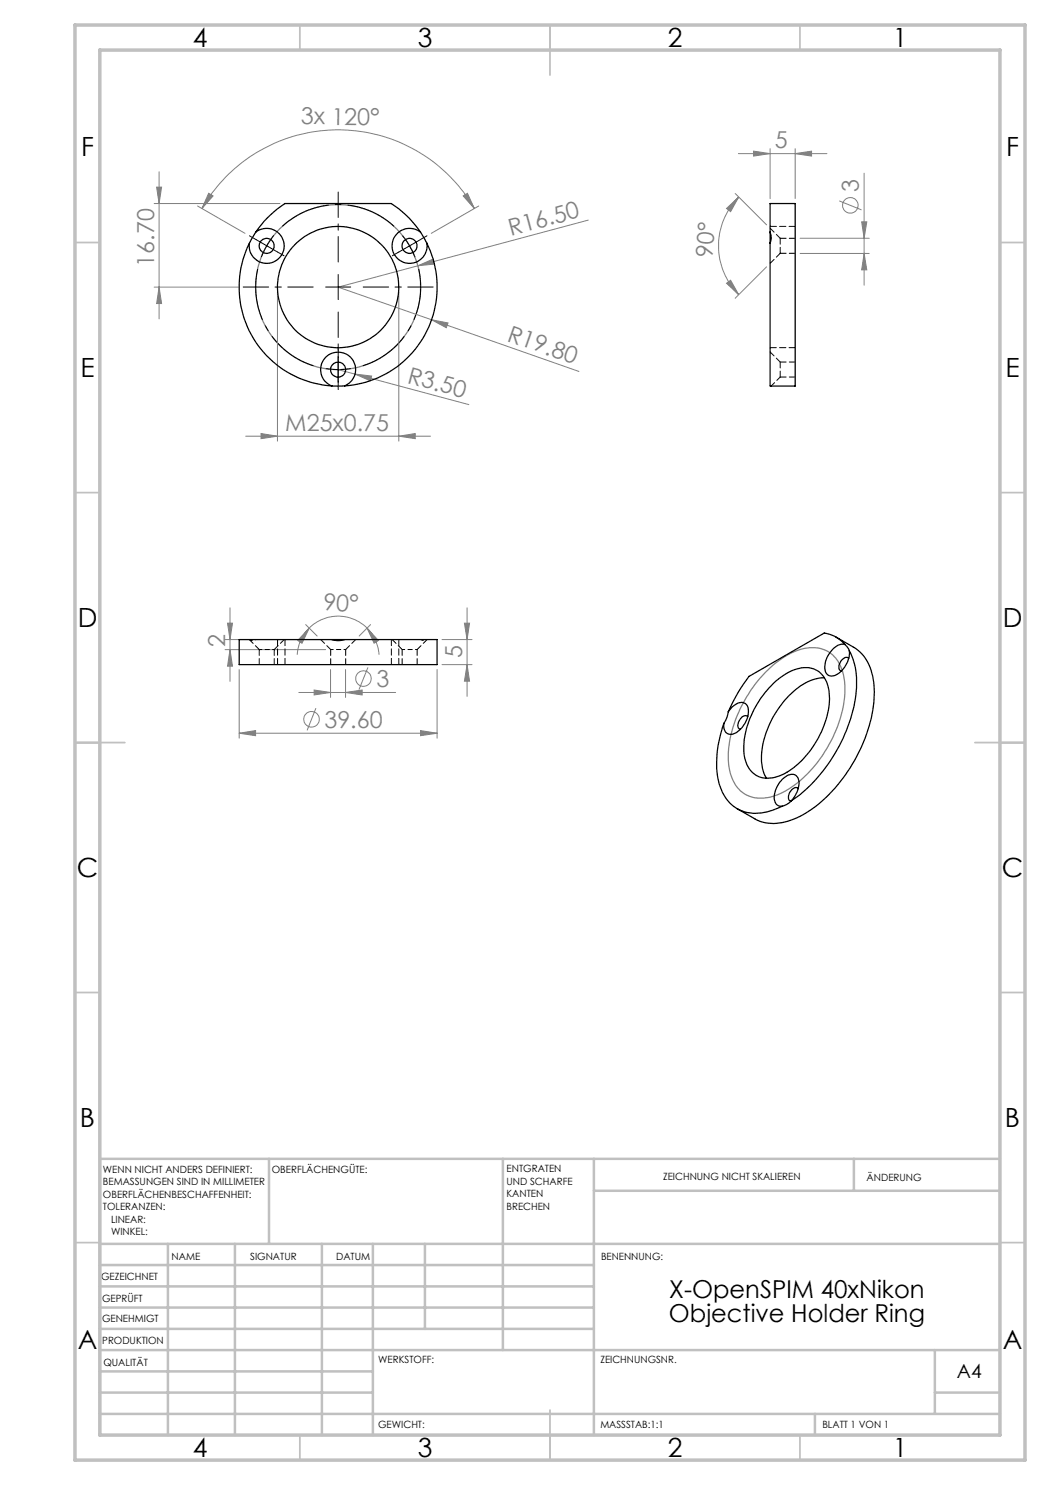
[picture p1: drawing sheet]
<svg xmlns="http://www.w3.org/2000/svg" width="210mm" height="297mm" viewBox="0 0 210 297" stroke-linecap="round" stroke-linejoin="round" font-family="sans-serif">
<g fill="none" stroke="#808080" stroke-width=".2">
<path d="M31.3 37.4h1l-.5 3.3zM31.8 34.4v29.4M41.7 38.7l.9 .5-2.2 2.5zM92.6 39.2l.9-.5 1.4 3zM147 38.7l6.3 6.3M147.7 30.7h17.7M147.7 39.4a13.9 13.9 0 0 0 0 19.5M150.7 30.2l3.3 .5-3.3 .5zM154 29.7v10M159 30.7l3.3-.5v1zM159 29.7v10M172.8 34.6v22.4"/>
<path d="M30.8 40.7h25.2M30.8 57.4h16.8M31.8 57.4l.5 3.3h-1zM39.5 41.2l9.5 5.5M40.4 41.7a31.4 31.4 0 0 1 54.5 0M55.5 58.4v29.8M79.8 58.4v29.8M83.6 53.2l3-1.4 .3 1zM95.7 41.2l-9.4 5.5M117.7 44l-50.1 13.4 18.7 6.6M145.3 41.7l2.4-2.3-1.6 2.9zM145.3 56.7l.8-.6 1.6 2.8z"/>
<path d="M153.3 53.4l-6.3 6.3M160 50.7h13.8M160 47.7h13.8M167.9 40.2l4.4 1.8M172.3 44.4h1.1l-.6 3.3zM172.8 50.7l.6 3.3h-1.1zM67.6 73.9l3.4 .9M71 74.8l3.3 .4-.3 1zM71 74.8l22.8 6.1M86.3 64l3.3 .6-.3 .9zM86.3 64l29.5 10.3M49.1 87.2h37"/>
<path d="M52.2 86.7l3.3 .5-3.3 .5zM79.8 87.2l3.2-.5v1zM45 127.9h25.1M45 129.9h20.1M45.5 124.6h1l-.5 3.3zM46 129.9l.5 3.3h-1zM46 121.6v14.7M47.8 133.9v13.7M59.8 138.5h19.3M61.1 124.9l2.3 2.3M61.8 125.6l-1.4 3.1-.9-.6zM61.8 125.6a8.2 8.2 0 0 1 11.6 0"/>
<path d="M61.8 125.6a8.3 8.3 0 0 0-2.4 5.3M62.8 138l3.3 .5-3.3 .5zM66.1 133.9v5.6M69.1 138.5l3.3-.5v1zM69.1 133.9v5.6M73.4 125.6l2.3 2.5-.9 .6zM73.4 125.6a8.3 8.3 0 0 1 2.4 5.3M73.6 133.5l-1.8 4.4M74.1 124.9l-2.3 2.3M87.4 133.9v13.7M88.4 127.9h6M88.4 132.9h6"/>
<path d="M92.9 124.6h1l-.5 3.3zM93.4 121.6v17.7M93.4 132.9l.5 3.3h-1zM47.8 146.6l3.3-.5v1zM47.8 146.6h39.6M63.2 141.6l-1.8 4.5M84.1 146.1l3.3 .5-3.3 .5z"/>
<circle cx="170.1" cy="41.1" r="1.55"/>
<circle cx="72.7" cy="135.7" r="1.56"/>
<circle cx="62.3" cy="143.8" r="1.55"/>
</g>
<g fill="none" stroke="#808080" stroke-width=".25">
<path d="M153.1 134.4a14.4 14.4 0 0 1 9.1-4.9 6.1 6.1 0 0 1 6.4 5.1 20.2 20.2 0 0 1-2.8 14.2 22.7 22.7 0 0 1-10.3 10.2 6.8 6.8 0 0 1-7.7-1.2 10.6 10.6 0 0 1-2-8.7 26.9 26.9 0 0 1 7.3-14.7z"/>
<circle cx="67.6" cy="57.4" r="16.5"/>
</g>
<path d="M53.4 49.2l-1.1 2.2M53.4 49.2l1.4-2.1M67.6 73.9l2.5-.2M67.6 73.9l-2.5-.2" fill="none" stroke="#000" stroke-width=".2" stroke-dasharray="15.2 1.3 1.3 1.3" stroke-linecap="butt"/>
<path d="M51.5 53.8a16.5 16.5 0 0 0 11.2 19.4M78.8 45.3a16.5 16.5 0 0 0-22.3 0M72.6 73.2a16.5 16.5 0 0 0 11.1-19.4" fill="none" stroke="#000" stroke-width=".2" stroke-dasharray="15.2 1.3 1.3 1.3" stroke-dashoffset="4.9" stroke-linecap="butt"/>
<path d="M80.5 47.1a16.4 16.4 0 0 1 2.5 4.3M84.1 47.9l-4.3 2.5" fill="none" stroke="#000" stroke-width=".2"/>
<g fill="none" stroke="#c0c0c0" stroke-width=".35">
<path d="M60 5v5M110 5v10M160 5v5M15 48.5h5M200 48.5h5M15 98.5h5M200 98.5h5M15 148.5h10M195 148.5h10M15 198.5h5M200 198.5h5M15 248.5h5"/>
<path d="M200 248.5h5M60 287v5M110 282v10M160 287v5"/>
</g>
<g fill="none" stroke="#c0c0c0" stroke-width=".5">
<path d="M53.8 231.8v17M100.6 231.8v38.2M118.8 231.8v55.2M118.8 238.2h81.2M170.8 231.8v6.4M200 231.8h-180v55.2M20 248.8h180M20 257.3h98.8M20 253h98.8M33.6 248.8v38.2M47 248.8v38.2M64.4 248.8v38.2"/>
<path d="M74.6 248.8v38.2M85 248.8v17M20 265.8h98.8M20 261.5h98.8M20 278.5h54.6M20 274.3h54.6M20 270h180M187 278.5h13M187 270v12.8M20 282.8h180M163 282.8v4.2"/>
</g>
<path d="M15 5h190v287h-190zM20 10h180v277h-180z" fill="none" stroke="#c0c0c0" stroke-width=".7"/>
<g fill="none" stroke="#000" stroke-width=".2" stroke-dasharray="15.2 1.3 1.3 1.3">
<path d="M51.2 47.9l-1.3-.7M53.4 49.2l-2.2-1.3M53.4 49.2l2.1 1.2M55.5 50.4l1.3 .8M67.6 57.4v-2.5M67.6 57.4h-2.5M67.6 57.4v2.5M67.6 57.4h2.5M79.8 50.4l-1.3 .8M84.1 47.9l1.3-.7M67.6 73.9v2.5M67.6 73.9v-2.5"/>
<path d="M67.6 76.4v1.5M67.6 71.4v-1.5"/>
</g>
<path d="M62.6 57.4h-14M67.6 52.4v-14M72.6 57.4h14M67.6 62.4v14" fill="none" stroke="#000" stroke-width=".2" stroke-dasharray="15.2 1.3 1.3 1.3" stroke-dashoffset="10.1"/>
<g fill="#808080">
<path d="M83.6 53.2l3-1.4 .3 1z"/>
<path d="M86.3 64l3.3 .6-.3 .9z"/>
<path d="M71 74.8l3.3 .4-.3 1z"/>
<path d="M73.4 125.6l2.3 2.5-.9 .6zM61.8 125.6l-1.4 3.1-.9-.6z"/>
<path d="M92.6 39.2l.9-.5 1.4 3zM41.7 38.7l.9 .5-2.2 2.5z"/>
<path d="M159 30.7l3.3-.5v1zM150.7 30.2l3.3 .5-3.3 .5z"/>
<path d="M52.2 86.7l3.3 .5-3.3 .5zM79.8 87.2l3.2-.5v1zM62.8 138l3.3 .5-3.3 .5zM69.1 138.5l3.3-.5v1zM47.8 146.6l3.3-.5v1zM84.1 146.1l3.3 .5-3.3 .5z"/>
<path d="M145.3 41.7l2.4-2.3-1.6 2.9zM145.3 56.7l.8-.6 1.6 2.8z"/>
<path d="M172.8 50.7l.6 3.3h-1.1zM172.3 44.4h1.1l-.6 3.3z"/>
<path d="M31.3 37.4h1l-.5 3.3zM31.8 57.4l.5 3.3h-1zM45.5 124.6h1l-.5 3.3zM46 129.9l.5 3.3h-1zM92.9 124.6h1l-.5 3.3zM93.4 132.9l.5 3.3h-1z"/>
</g>
<g fill="none" stroke="#000" stroke-width=".25">
<path d="M49.9 48.6a19.8 19.8 0 0 0 16.5 28.6M51.2 46.4a3.5 3.5 0 0 1 5.4 1.4 3.5 3.5 0 0 1-2.8 4.8 3.5 3.5 0 0 1-3.9-4M51.2 46.4l-1.3 2.2M51.2 46.4a20.4 20.4 0 0 1 5.8-5.7h21.2a20.7 20.7 0 0 1 5.9 5.7M84.1 46.4a3.5 3.5 0 0 0-5.4 1.4 3.5 3.5 0 0 0 2.7 4.8 3.5 3.5 0 0 0 4-4M84.1 46.4l1.3 2.2M85.4 48.6a19.8 19.8 0 0 1-16.5 28.6M154 46.4v-5.7h5v36.5h-5v-28.6M154 46.4l.2 1-.2 1.2M154 46.4v2.2M66.4 77.2a3.5 3.5 0 0 1-1.6-5.4 3.5 3.5 0 0 1 5.6 0 3.5 3.5 0 0 1-1.5 5.4M66.4 77.2h2.5"/>
<path d="M66.4 127.9h-18.6v5h39.6v-5h-18.5M66.4 127.9l1 .2 1.5-.2M66.4 127.9h2.5M154.7 136.6a9.7 9.7 0 0 1 6.9-3.1 5 5 0 0 1 4.2 5.2 18.3 18.3 0 0 1-4.8 12.7 11 11 0 0 1-7.4 4.2 4.7 4.7 0 0 1-4.7-4.4 17.7 17.7 0 0 1 4.5-13.2zM164.9 135.6a10 10 0 0 0-7.1 3.5 18.9 18.9 0 0 0-5.5 13.2 7.2 7.2 0 0 0 1 3.3M167.2 127.4l3.5 2.1a9.2 9.2 0 0 1 4.1 7.6 28.4 28.4 0 0 1-5.3 17.2 24.5 24.5 0 0 1-11.3 9.7 8.5 8.5 0 0 1-7.2-.2l-3.6-2.1M169 128.9l.7 .8 .2 .5M169 128.9a6.8 6.8 0 0 0-4.1-2.3l-15.1 8.7a32.8 32.8 0 0 0-4.1 7M169 128.9a2.95 2.95 0 0 0-3.1 1.8 3.8 3.8 0 0 0-.6 4.1 1.89 1.89 0 0 0 2.8-.4 5.1 5.1 0 0 0 1.8-4.2M169.8 131.7a.96 .96 0 0 0-1.5 .3 1.52 1.52 0 0 0-.2 2.1l.2 .1M169.9 130.2a16.3 16.3 0 0 1 .7 11.9 31.6 31.6 0 0 1-12.4 18.1M144.8 144.7a20.3 20.3 0 0 0-.7 12.7 7.4 7.4 0 0 0 9.3 5l3-1.1"/>
<path d="M145.7 142.3l-.3 1.1-.6 1.3M145.7 142.3a3.4 3.4 0 0 1 2.9-1.8 1.68 1.68 0 0 1 1 2.2 5 5 0 0 1-3.3 4.2 1.49 1.49 0 0 1-1.6-1.9l.1-.3M149.5 143.3a.99 .99 0 0 0-1.5 .6 1.25 1.25 0 0 0 0 1.9l.1 .1M159.6 157.7a.86 .86 0 0 0-1.3 .4 1.54 1.54 0 0 0-.3 2.1h.2M158.2 160.2a3.6 3.6 0 0 1-1.8 1.1M158.2 160.2a4.6 4.6 0 0 0 1.3-4.7 1.66 1.66 0 0 0-2.5 0 5 5 0 0 0-2 4.9 1.33 1.33 0 0 0 1.4 .9"/>
<circle cx="53.3" cy="49.2" r="1.51"/>
<circle cx="67.6" cy="57.4" r="12.1"/>
<circle cx="81.9" cy="49.2" r="1.51"/>
<circle cx="67.6" cy="73.9" r="1.5"/>
</g>
<path d="M156 50.7v-3M156 50.7h3M159 47.7h-3M156 75.4v-3M156 75.4h3M159 72.4h-3M51.9 129.9v3M54.8 132.9v-3M66.1 129.9v3M69.1 132.9v-3M80.4 129.9v3M83.4 132.9v-3" fill="none" stroke="#000" stroke-width=".2" stroke-dasharray="1.3 .6" stroke-dashoffset=".1"/>
<path d="M154 52.7l2-2M156 47.7l-2-2M156 72.4l-2-2M49.9 127.9l1.9 2M54.8 129.9l2-2M64.1 127.9l2 2M69.1 129.9l2-2M78.4 127.9l2 2M83.4 129.9l2-2" fill="none" stroke="#000" stroke-width=".2" stroke-dasharray="1.3 .6" stroke-dashoffset=".2"/>
<path d="M159 45.3h-5M154 69.5h5M55.5 127.9v5M57 127.9v5M78.3 132.9v-5M79.8 132.9v-5" fill="none" stroke="#000" stroke-width=".2" stroke-dasharray="1.3 .6"/>
<path d="M154.2 77.2l1.8-1.8" fill="none" stroke="#000" stroke-width=".2" stroke-dasharray="1.3 .6" stroke-dashoffset=".3"/>
<path d="M49.9 127.9l.5 .2 .8-.2M84.1 127.9l.6 .2 .7-.2" fill="none" stroke="#000" stroke-width=".2" stroke-dasharray="1.3 .6" stroke-dashoffset=".7"/>
<path d="M51.9 129.9h1.5M53.4 129.9h1.5M66.1 129.9h1.5M67.6 129.9h1.5M80.4 129.9h1.5M81.9 129.9h1.5" fill="none" stroke="#000" stroke-width=".2" stroke-dasharray="1.3 .6" stroke-dashoffset=".8"/>
<g font-size="5.3">
<text x="38.5" y="9.5">4</text>
<text x="83.5" y="9.5">3</text>
<text x="133.6" y="9.5">2</text>
<text x="178.6" y="9.5">1</text>
<text x="16.2" y="31.2">F</text>
<text x="201.2" y="31.2">F</text>
<text x="16.1" y="75.5">E</text>
<text x="201.1" y="75.5">E</text>
<text x="15.5" y="125.5">D</text>
<text x="200.5" y="125.5">D</text>
<text x="15.4" y="175.5">C</text>
<text x="200.4" y="175.5">C</text>
<text x="16" y="225.5">B</text>
<text x="201" y="225.5">B</text>
<text x="15.5" y="269.8">A</text>
<text x="200.5" y="269.8">A</text>
<text x="38.5" y="291.5">4</text>
<text x="83.5" y="291.5">3</text>
<text x="133.6" y="291.5">2</text>
<text x="178.6" y="291.5">1</text>
</g>
<g font-size="4.9">
<text x="133.9" y="259.5">X-OpenSPIM 40xNikon</text>
<text x="133.8" y="264.5">Objective Holder Ring</text>
</g>
<g font-size="4.7" fill="#808080">
<text x="60.2" y="24.8" transform="rotate(1 60.2 24.8)">3x 120°</text>
<text x="155" y="29.7">5</text>
<text x="171.8" y="38.5" transform="rotate(-90 171.8 38.5)">3</text>
<text x="102.2" y="47.1" transform="rotate(-15 102.2 47.1)">R16.50</text>
<text x="30.8" y="53.3" transform="rotate(-90 30.8 53.3)">16.70</text>
<text x="142.5" y="51.5" transform="rotate(-86 142.5 51.5)">90°</text>
<text x="101.2" y="68.1" transform="rotate(19 101.2 68.1)">R19.80</text>
<text x="81.3" y="76.5" transform="rotate(15 81.3 76.5)">R3.50</text>
<text x="57.1" y="86.2">M25x0.75</text>
<text x="64.6" y="122" transform="rotate(3 64.6 122)">90°</text>
<text x="45" y="129.5" transform="rotate(-90 45 129.5)">2</text>
<text x="92.4" y="131.6" transform="rotate(-90 92.4 131.6)">5</text>
<text x="75.3" y="137.4">3</text>
<text x="64.9" y="145.5">39.60</text>
</g>
<text font-size="3.9" x="191.4" y="275.6">A4</text>
<g font-size="2">
<text x="20.6" y="234.6">WENN NICHT ANDERS DEFINIERT:</text>
<text x="20.6" y="237.1">BEMASSUNGEN SIND IN MILLIMETER</text>
<text x="20.6" y="239.6">OBERFLÄCHENBESCHAFFENHEIT:</text>
<text x="54.4" y="234.6">OBERFLÄCHENGÜTE:</text>
<text x="101.3" y="234.5">ENTGRATEN</text>
<text x="101.3" y="237">UND SCHARFE</text>
<text x="101.3" y="239.5">KANTEN</text>
<text x="132.6" y="236">ZEICHNUNG NICHT SKALIEREN</text>
<text x="173.3" y="236.2">ÄNDERUNG</text>
<text x="20.6" y="242.1">TOLERANZEN:</text>
<text x="22.2" y="244.6">LINEAR:</text>
<text x="101.3" y="242">BRECHEN</text>
<text x="22.2" y="247.1">WINKEL:</text>
<text x="34.3" y="252">NAME</text>
<text x="50" y="251.9">SIGNATUR</text>
<text x="67.2" y="251.9">DATUM</text>
<text x="120.2" y="251.9">BENENNUNG:</text>
<text x="20.2" y="256.1">GEZEICHNET</text>
<text x="20.4" y="260.3">GEPRÜFT</text>
<text x="20.4" y="264.4">GENEHMIGT</text>
<text x="20.5" y="268.8">PRODUKTION</text>
<text x="20.7" y="273.1">QUALITÄT</text>
<text x="75.6" y="272.5">WERKSTOFF:</text>
<text x="120.1" y="272.5">ZEICHNUNGSNR.</text>
<text x="75.6" y="285.5">GEWICHT:</text>
<text x="120.1" y="285.6">MASSSTAB:1:1</text>
<text x="164.5" y="285.6">BLATT 1 VON 1</text>
</g>
</svg>
